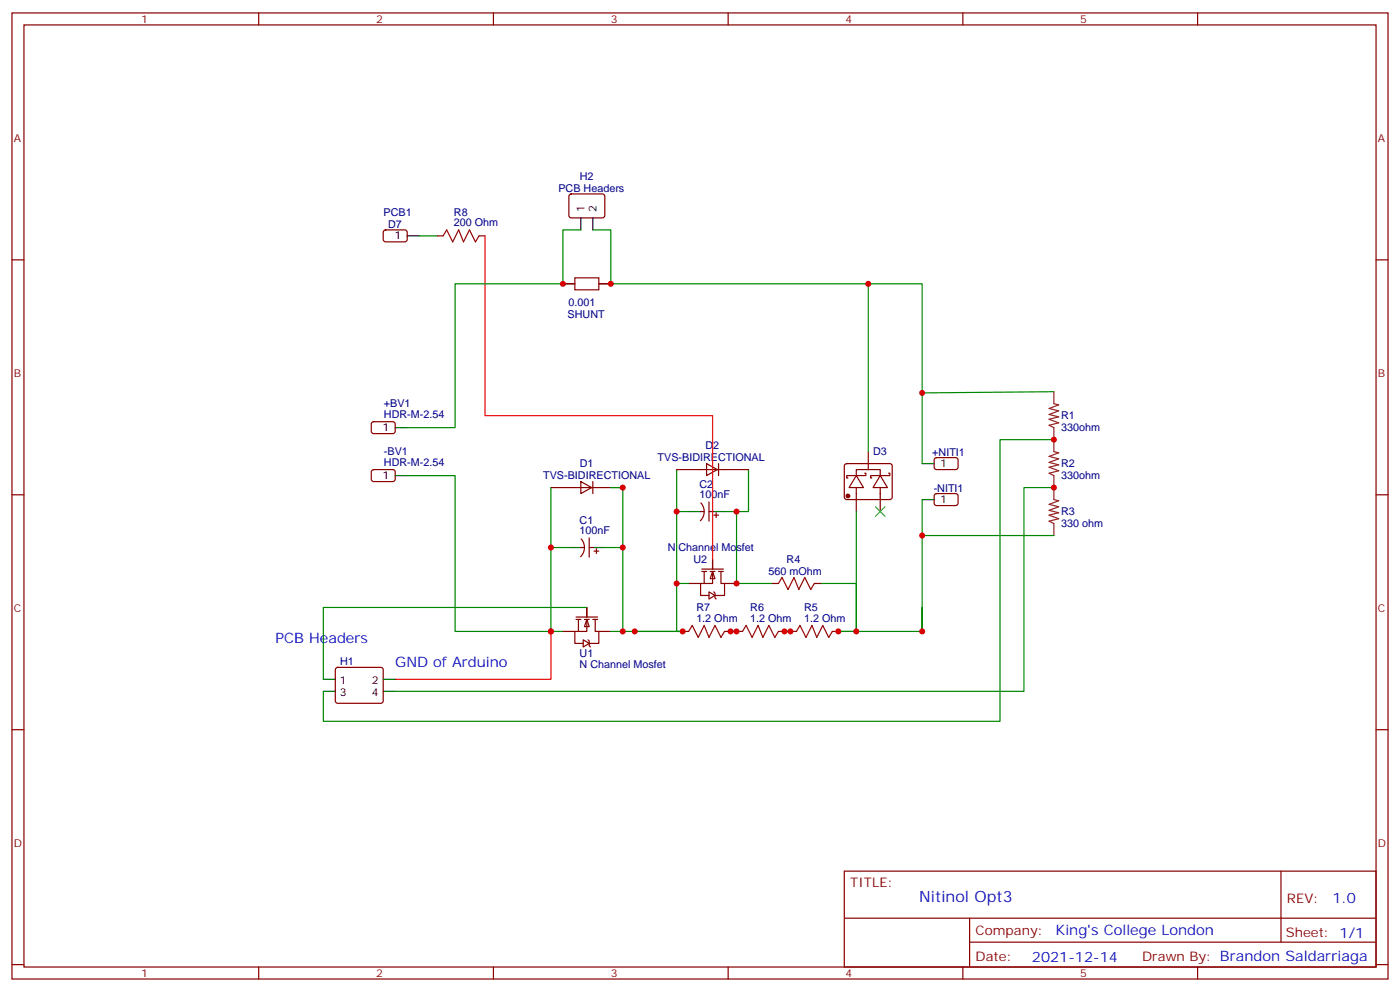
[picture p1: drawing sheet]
<svg xmlns="http://www.w3.org/2000/svg" width="412mm" height="292mm" viewBox="0 0 412 292" stroke-linecap="round" stroke-linejoin="round" font-family="sans-serif">
<g fill="none" stroke="#870000" stroke-width=".35">
<path d="M3.5 3.8h405.4v284.3h-405.4zM7.1 7.3h398.2v277.3h-398.2zM76.2 3.8v3.5M145.3 3.8v3.5M214.5 3.8v3.5M283.6 3.8v3.5M352.8 3.8v3.5M3.5 76.5h3.6M405.3 76.5h3.6M199.3 138.2h21.2M208.1 136.5l3.2 1.7-3.2 1.8zM211.7 136.5v3.5"/>
<path d="M3.5 145.6h3.6M206.4 150.6h1M206.5 148a3.8 3.8 0 0 1-.2 5.3M208.8 147.7v5.7M208.8 150.6h1.1M210.3 151.6h1.4M211 150.9v1.4M405.3 145.6h3.6M227.5 171.7h1.8M239.9 171.7h1.8M201.1 185.8h1.7M213.4 185.8h1.8"/>
<path d="M3.5 214.8h3.6M405.3 214.8h3.6M248.7 256.4h156.6v28.2h-156.6zM377.3 256.4v20.9M248.7 270.2h156.5M285.6 277.3h119.6M285.6 270.2v14.2M3.5 283.9h3.6M76.2 284.6v3.5M145.3 284.6v3.5M214.5 284.6v3.5M283.6 284.6v3.5"/>
<path d="M352.8 284.6v3.5M405.3 283.9h3.6"/>
</g>
<path d="M199.3 138.2v12.4M220.5 138.2v12.4h-7.1M202.8 150.6h-3.5v35.2h1.8M217 150.6v21.1h10.5M241.7 171.7h10.5v14.1" fill="none" stroke="#008700" stroke-width=".35"/>
<path d="M229.3 171.7l1.1-1.7 1.7 3.5 1.8-3.5 1.4 3.5 1.8-3.5 1.7 3.5 1.1-1.8M202.8 185.8l1.1-1.7 1.8 3.5 1.7-3.5 1.4 3.5 1.8-3.5 1.8 3.5 1-1.8" fill="none" stroke="#a10000" stroke-width=".35"/>
<path d="M202.8 150.6h3.6M209.9 150.6h3.5" fill="none" stroke="#000" stroke-width=".35"/>
<g fill="#fff" stroke="#870000" stroke-width=".35">
<path d="M209.9 168.2l.7 2.1h-1.4z"/>
<path d="M208.8 174.2l1.8 1.1-1.8 1z"/>
</g>
<g fill="none" stroke="#870000" stroke-width=".35">
<path d="M167.8 57.3l.5-.2h9.4l.5 .7-.1 5.9-.7 .4h-9.4l-.4-.7v-5.6zM113.1 67.9l.5-.2h5.9l.4 .7v2.4l-.7 .4-5.9-.1-.4-.6v-2.1zM128.8 69.4h1.7M141.1 69.4h1.8M248.9 136.7l.5-.2h12.7l.5 .2 .2 .5v9.4l-.7 .4h-13l-.4-.7v-9.1zM252.2 140l2.2 3.5h-4.3zM252.2 140h-2.8v.7h.4M252.2 140v-1.8h7.1v1.8M254.7 139.3h.4v.7h-2.9M255.8 132.9v5.3M259.3 140l2.1 3.5h-4.2zM259.3 140h-2.8v.7h.3"/>
<path d="M261.8 139.3h.3v.7h-2.8M171.2 158.6a3.8 3.8 0 0 1-.2 5.3M173.6 158.3v5.7M252.2 143.5v7.1M259.3 143.7v6.9M171.1 161.1h1.1M173.6 161.1h1M175 162.2h1.4M175.7 161.5v1.4M202.8 171.7h3.6M206.7 167.5h6.4M206.7 168.2h1.4"/>
<path d="M207.4 168.2v3.5M209.2 168.2h1.4M209.9 168.2v3.5h-3.5v3.6h2.4M209.9 164.7v2.8M210.3 174.2l.3 .4v1.4l.4 .3M211.7 168.2h1.4M212.4 168.2v3.5h1v3.6h-2.8M213.4 171.7h3.6"/>
</g>
<path d="M123.5 69.4h5.3M171.1 67.7h-5.3v15.8h3.5M174.6 67.7h5.3v15.8h-3.5M310.4 115.3l-38.8 .3M187 185.8h14.1" fill="none" stroke="#008700" stroke-width=".35"/>
<path d="M119.9 69.4h3.6M171.1 64.1v3.6M174.6 64.1v3.6M167.6 161.1h3.5M174.6 161.1h3.6" fill="none" stroke="#000" stroke-width=".35"/>
<path d="M142.9 69.4v52.9h67v42.4" fill="none" stroke="#f00" stroke-width=".35"/>
<path d="M130.5 69.4l1.1-1.7 1.7 3.5 1.8-3.5 1.4 3.5 1.8-3.5 1.8 3.5 1-1.8" fill="none" stroke="#a10000" stroke-width=".35"/>
<circle cx="249.8" cy="146" r=".53" fill="#870000" stroke="#870000" stroke-width=".35"/>
<path d="M310.4 115.3v3.5l1.5 .4-2.9 1 2.9 .7-2.9 1.1 2.9 .7-2.9 .7 2.9 1.1-2.9 .7 1.4 .7v7l1.5 .4-2.9 1 2.9 .7-2.9 1.1 2.9 .7-2.9 .7 2.9 1.1-2.9 .7 1.4 .7v7l1.5 .4-2.9 1 2.9 .8-2.9 1 2.9 .7-2.9 .7 2.9 1.1-2.9 .7 1.4 .7v3.5" fill="none" stroke="#8c2424" stroke-width=".35"/>
<g fill="#fff" stroke="#870000" stroke-width=".35">
<path d="M172.9 182.3l.7 2.1h-1.4z"/>
<path d="M171.8 188.3l1.8 1.1-1.8 1z"/>
</g>
<g fill="none" stroke="#870000" stroke-width=".35">
<path d="M165.8 83.5h3.5M176.4 83.5h3.5M109.6 138.4l.5-.2 5.9 .1 .4 .6v2.4l-.7 .4h-5.9l-.4-.7v-2.1zM109.6 124.3l.5-.2 5.9 .1 .4 .6v2.4l-.7 .4h-5.9l-.4-.7v-2.1zM275.4 134.9l.5-.2h5.9l.4 .7v2.4l-.7 .4h-5.9l-.4-.7v-2.1zM162.3 143.5h21.1M171.1 141.7l3.2 1.8-3.2 1.8zM174.6 141.7v3.6M275.4 145.5l.5-.2h5.9l.4 .7v2.4l-.7 .4-5.9-.1-.4-.6v-2.1zM172.9 178.8v2.8M99 196.6l.5-.2h12.7l.5 .2 .2 .5-.1 9.5-.6 .4-13-.1-.4-.6v-9.2zM165.8 185.8h3.5"/>
<path d="M169.7 181.6h6.3M169.7 182.3h1.4M170.4 182.3v3.5M172.2 182.3h1.4M172.9 182.3v3.5h-3.6v3.6h2.5M173.2 188.3l.4 .4v1.4l.3 .3M174.6 182.3h1.4M175.3 182.3v3.5h1.1v3.6h-2.8M176.4 185.8h3.5M217 185.8h1.7M229.3 185.8h1.8M232.8 185.8h1.8"/>
<path d="M245.2 185.8h1.7"/>
</g>
<path d="M162.3 185.8v14.2h-45.9" fill="none" stroke="#f00" stroke-width=".35"/>
<g fill="none" stroke="#008700" stroke-width=".35">
<path d="M165.8 83.5h-31.7v42.4h-14.2M179.9 83.5h91.7v53M255.8 83.5v49.4M119.9 140h14.2v45.8h28.2v-42.3M310.4 129.4h-15.8v82.9h-199.4v-8.8M179.9 143.5h3.5v42.3h17.7M252.2 150.6v35.2h-5.3h24.7M271.6 147v38.8v-7M271.6 157.6h38.8M310.4 143.5h-8.8v60h-185.2M162.3 161.1h5.3M172.9 178.8h-77.7v21.2"/>
<path d="M178.2 161.1h5.2M199.3 171.7h3.5M162.3 185.8h3.5M179.9 185.8h3.5M215.2 185.8h1.8M231.1 185.8h1.7"/>
</g>
<path d="M116.4 140h3.5M116.4 125.9h3.5M271.6 136.5h3.6M271.6 147h3.6M95.2 200h3.6M112.9 200h3.5M95.2 203.5h3.6M112.9 203.5h3.5" fill="none" stroke="#000" stroke-width=".35"/>
<path d="M169.3 81.8h7.1v3.5h-7.1zM218.7 185.8l1.1-1.7 1.7 3.5 1.8-3.5 1.4 3.5 1.8-3.5 1.7 3.5 1.1-1.8M234.6 185.8l1.1-1.7 1.7 3.5 1.8-3.5 1.4 3.5 1.8-3.5 1.7 3.5 1.1-1.8" fill="none" stroke="#a10000" stroke-width=".35"/>
<path d="M257.9 149.2l2.8 2.8M260.7 149.2l-2.8 2.8" fill="none" stroke="#3c3" stroke-width=".35"/>
<g fill="#c00">
<circle cx="199.3" cy="150.6" r=".88"/>
<circle cx="187" cy="185.8" r=".88"/>
<circle cx="201.1" cy="185.8" r=".88"/>
<circle cx="217" cy="150.6" r=".88"/>
<circle cx="271.6" cy="157.6" r=".88"/>
<circle cx="271.6" cy="115.6" r=".88"/>
<circle cx="310.4" cy="129.4" r=".88"/>
<circle cx="183.4" cy="161.1" r=".88"/>
<circle cx="183.4" cy="143.5" r=".88"/>
<circle cx="183.4" cy="185.8" r=".88"/>
<circle cx="162.3" cy="161.1" r=".88"/>
<circle cx="162.3" cy="185.8" r=".88"/>
<circle cx="252.2" cy="185.8" r=".88"/>
<circle cx="217" cy="171.7" r=".88"/>
<circle cx="215.2" cy="185.8" r=".88"/>
<circle cx="217" cy="185.8" r=".88"/>
<circle cx="231.1" cy="185.8" r=".88"/>
<circle cx="232.8" cy="185.8" r=".88"/>
<circle cx="271.6" cy="185.8" r=".88"/>
<circle cx="246.9" cy="185.8" r=".88"/>
<circle cx="255.8" cy="83.5" r=".88"/>
<circle cx="310.4" cy="143.5" r=".88"/>
<circle cx="199.3" cy="171.7" r=".88"/>
<circle cx="165.8" cy="83.5" r=".88"/>
<circle cx="179.9" cy="83.5" r=".88"/>
</g>
<text font-size="4.6" fill="#00f" x="270.8" y="265.4">Nitinol Opt3</text>
<g font-size="4.2" fill="#00f">
<text x="81.1" y="189.4">PCB Headers</text>
<text x="116.4" y="196.4">GND of Arduino</text>
<text x="392.5" y="265.7">1.0</text>
<text x="310.9" y="275.2">King's College London</text>
<text x="304" y="283">2021-12-14</text>
</g>
<g font-size="3.9" fill="#800">
<text x="250.5" y="261">TITLE:</text>
<text x="379.1" y="265.7">REV:</text>
<text x="287.4" y="275.2">Company:</text>
<text x="378.7" y="275.8">Sheet: 1/1</text>
<text x="287.4" y="282.9">Date:</text>
<text x="336.4" y="282.9">Drawn By: Brandon Saldarriaga</text>
</g>
<g font-size="3.2" fill="#800">
<text x="41.6" y="6.8">1</text>
<text x="110.8" y="6.8">2</text>
<text x="179.9" y="6.8">3</text>
<text x="249.1" y="6.8">4</text>
<text x="318.2" y="6.8">5</text>
<text x="4.1" y="41.9">A</text>
<text x="405.9" y="41.9">A</text>
<text x="4.1" y="111.1">B</text>
<text x="405.9" y="111.1">B</text>
<text x="4.1" y="180.2">C</text>
<text x="405.9" y="180.2">C</text>
<text x="4.1" y="249.3">D</text>
<text x="405.9" y="249.3">D</text>
<text x="41.6" y="287.6">1</text>
<text x="110.8" y="287.6">2</text>
<text x="179.9" y="287.6">3</text>
<text x="249.1" y="287.6">4</text>
<text x="318.2" y="287.6">5</text>
</g>
<g font-size="3.2" fill="#000080">
<text x="170.8" y="52.8">H2</text>
<text x="164.5" y="56.4">PCB Headers</text>
<text x="113" y="63.5">PCB1</text>
<text x="133.7" y="63.4">R8</text>
<text x="114.3" y="67">D7</text>
<text x="133.7" y="66.6">200 Ohm</text>
<text x="167.5" y="90">0.001</text>
<text x="167.2" y="93.5">SHUNT</text>
<text x="113.1" y="119.9">+BV1</text>
<text x="113.1" y="123">HDR-M-2.54</text>
<text x="312.6" y="123.4">R1</text>
<text x="312.6" y="126.8">330ohm</text>
<text x="113.1" y="137.2">HDR-M-2.54</text>
<text x="113.1" y="134">-BV1</text>
<text x="170.8" y="137.6">D1</text>
<text x="193.7" y="135.7">TVS-BIDIRECTIONAL</text>
<text x="207.8" y="132.2">D2</text>
<text x="257.2" y="134.1">D3</text>
<text x="274.6" y="134.1">+NITI1</text>
<text x="312.6" y="137.5">R2</text>
<text x="160" y="141.1">TVS-BIDIRECTIONAL</text>
<text x="206" y="143.5">C2</text>
<text x="312.6" y="140.9">330ohm</text>
<text x="206" y="146.7">100nF</text>
<text x="275" y="144.7">-NITI1</text>
<text x="170.8" y="154.1">C1</text>
<text x="312.6" y="155">330 ohm</text>
<text x="312.6" y="151.7">R3</text>
<text x="170.8" y="157.3">100nF</text>
<text x="196.7" y="162.3">N Channel Mosfet</text>
<text x="204.3" y="165.8">U2</text>
<text x="231.7" y="165.7">R4</text>
<text x="226.4" y="169.3">560 mOhm</text>
<text x="205.1" y="179.8">R7</text>
<text x="221" y="179.8">R6</text>
<text x="236.9" y="179.8">R5</text>
<text x="205.1" y="183">1.2 Ohm</text>
<text x="221" y="183">1.2 Ohm</text>
<text x="236.9" y="183">1.2 Ohm</text>
<text x="100.2" y="195.8">H1</text>
<text x="170.7" y="196.7">N Channel Mosfet</text>
<text x="170.7" y="193.5">U1</text>
</g>
<g font-size="3.2">
<text x="172.2" y="62.4" transform="rotate(-90 172.2 62.4)">1</text>
<text x="175.7" y="62.4" transform="rotate(-90 175.7 62.4)">2</text>
<text x="116.2" y="70.5">1</text>
<text x="112.6" y="126.9">1</text>
<text x="276.9" y="137.5">1</text>
<text x="112.6" y="141">1</text>
<text x="276.9" y="148.1">1</text>
<text x="100.1" y="201.4">1</text>
<text x="109.6" y="201.4">2</text>
<text x="100.1" y="204.9">3</text>
<text x="109.6" y="204.9">4</text>
</g>
</svg>
